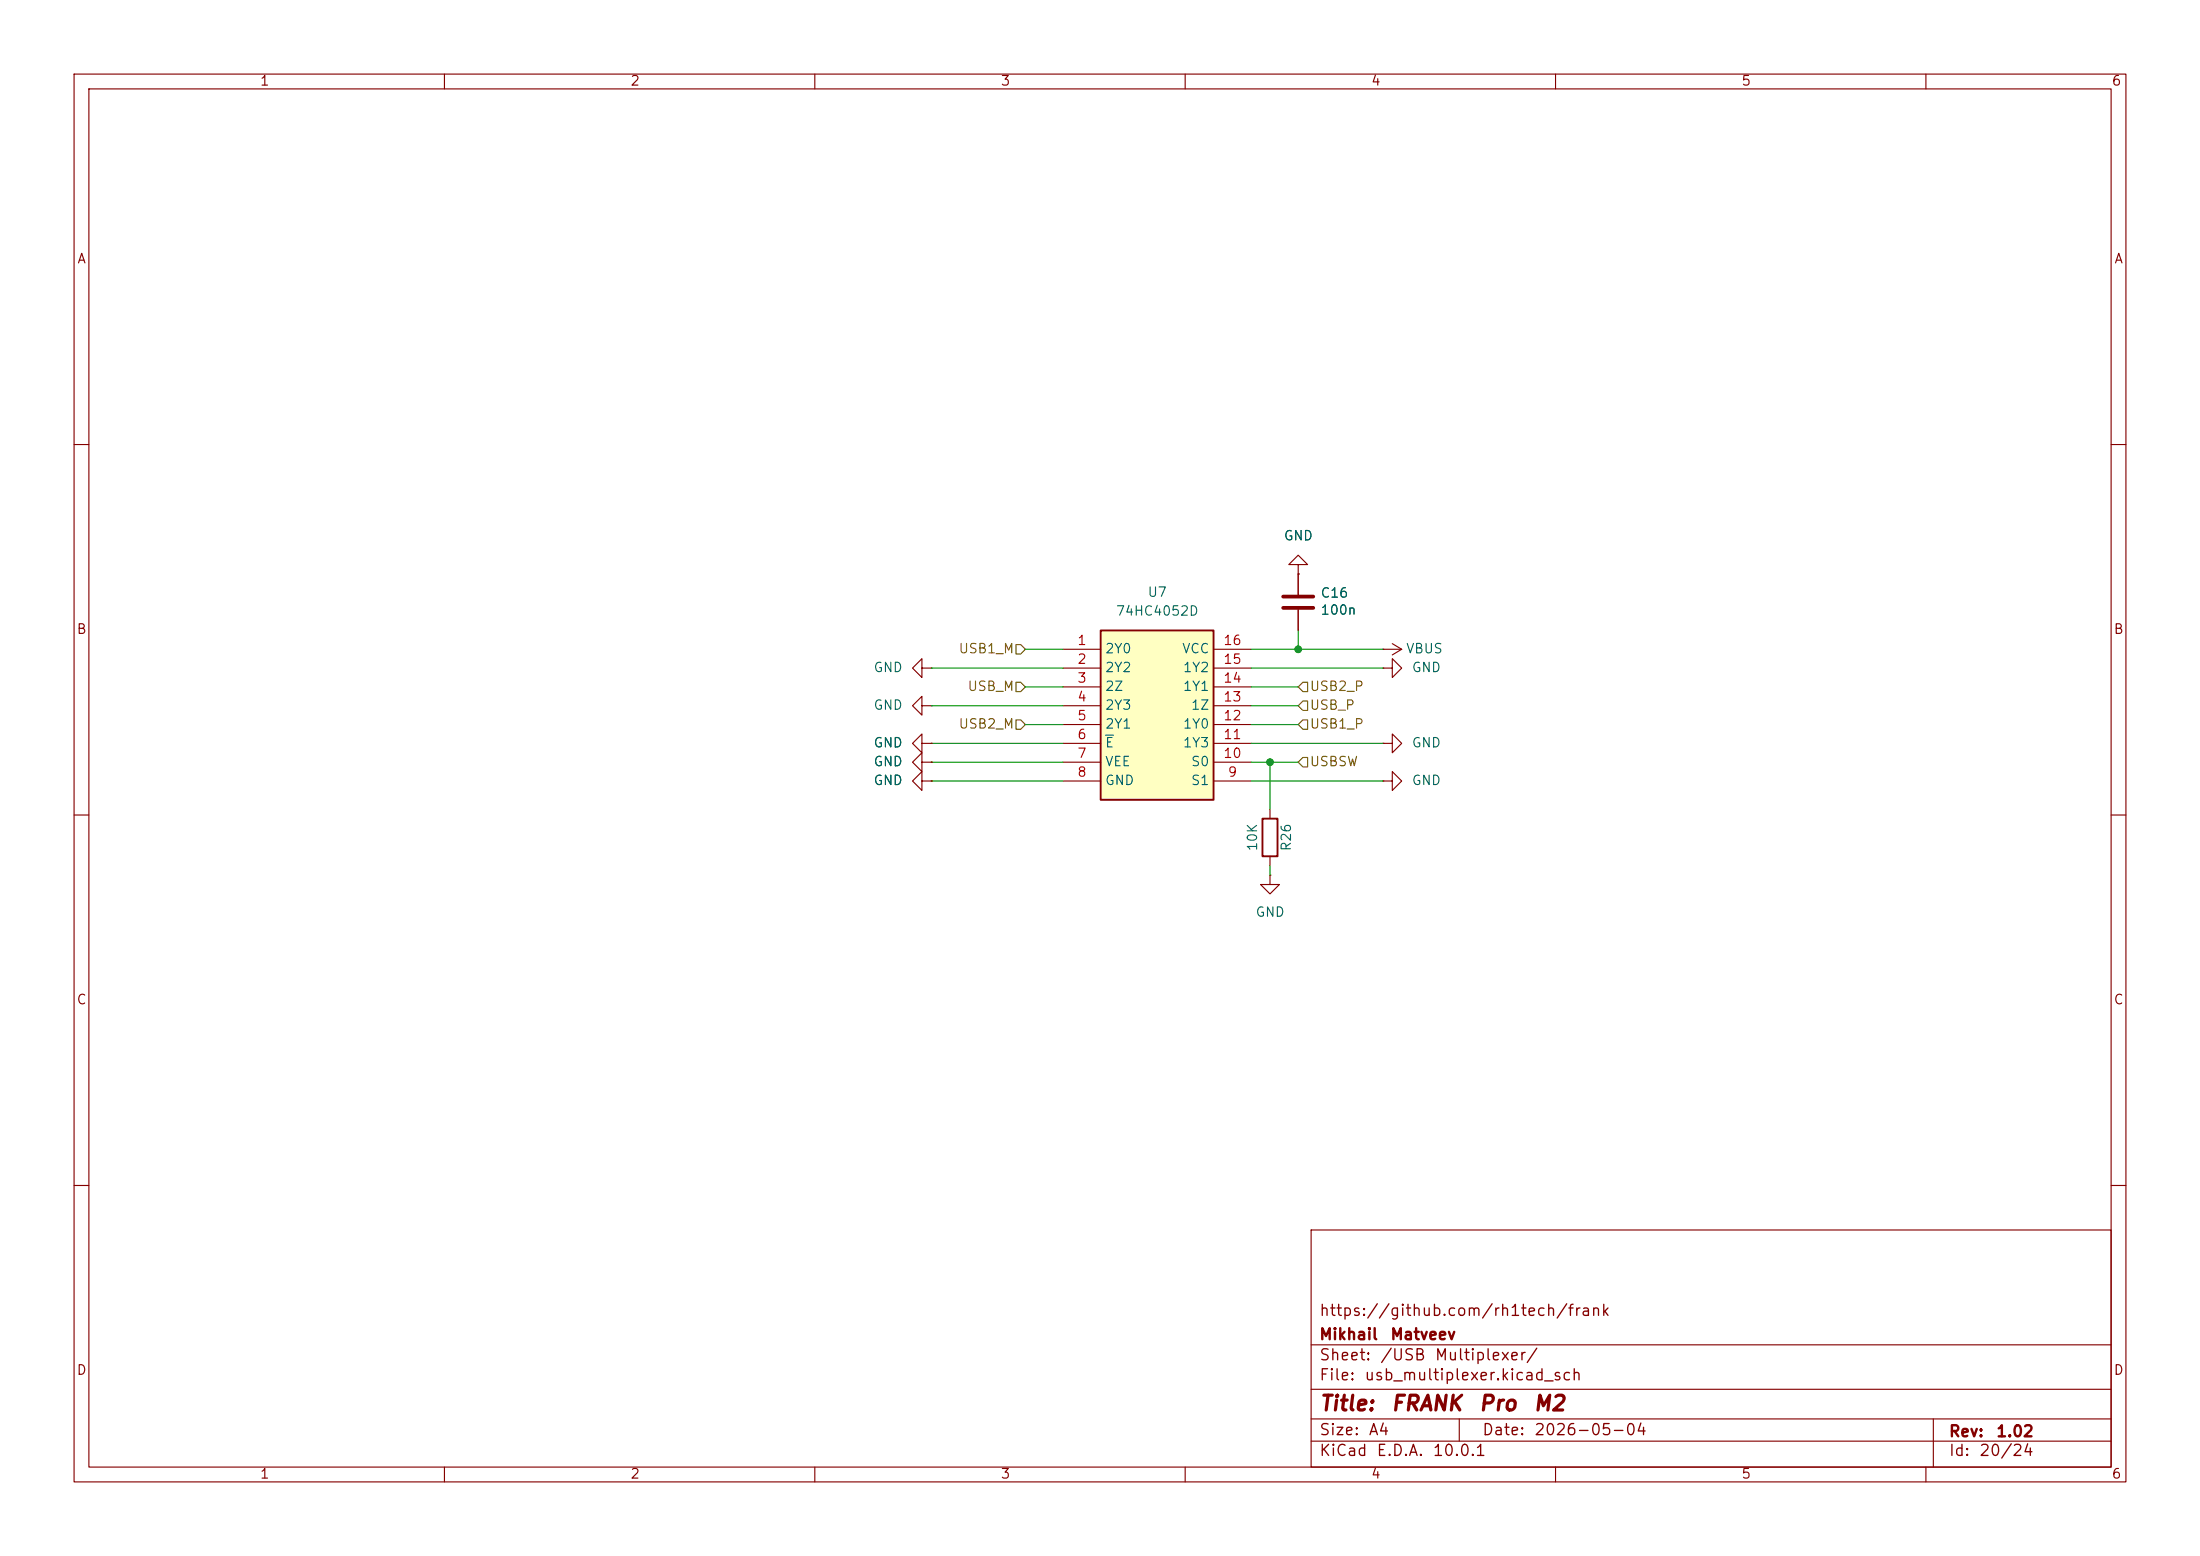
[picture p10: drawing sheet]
<svg xmlns="http://www.w3.org/2000/svg" width="297mm" height="210mm" viewBox="0 0 297 210" stroke-linecap="round" stroke-linejoin="round" font-family="sans-serif">
<g fill="none" stroke="#840000" stroke-width=".15">
<path d="M10 10h277v190h-277zM12 12h273v186h-273zM60 10v2M110 10v2M160 10v2M210 10v2M260 10v2M10 60h2M285 60h2M124.5 90.2v-1.3l-1.3 1.3 1.3 1.2v-1.2h1.2M125.7 90.2h.1M10 110h2"/>
<path d="M124.5 102.9v-1.3l-1.3 1.3 1.3 1.2v-1.2h1.2M124.5 105.4v-1.3l-1.3 1.3 1.3 1.3v-1.3h1.2M125.7 102.9h.1M125.7 105.4h.1M171.4 118.1v1.3h1.3l-1.3 1.3-1.2-1.3h1.2M171.4 118.1h.1M171.4 109.2v1.3M171.4 115.6v1.2M186.7 100.3h1.3v-1.2l1.2 1.2-1.2 1.3v-1.3M186.7 100.3h.1M186.7 105.4h1.3v-1.3l1.2 1.3-1.2 1.3v-1.3M186.7 105.4h.1"/>
<path d="M285 110h2M10 160h2M177 166h108v32h-108zM285 160h2M60 198v2M110 198v2M160 198v2M177 194.5h108M177 191.5h108M177 187.5h108M177 181.5h108M197 191.5v3"/>
<path d="M210 198v2M260 198v2M261 191.5v6.5"/>
</g>
<path d="M170.4 110.5h2.1v5.1h-2.1z" fill="none" stroke="#840000" stroke-width=".25"/>
<path d="M148.6 85.1h15.2v22.9h-15.2z" fill="#ffffc2"/>
<path d="M148.6 85.1h15.2v22.9h-15.2z" fill="none" stroke="#840000" stroke-width=".25"/>
<g fill="none" stroke="#840000" stroke-width=".15">
<path d="M175.3 76.2h1.2l-1.2-1.3-1.3 1.3h1.3v1.3M175.3 77.5h.1M175.3 77.5v2.8M124.5 95.3v-1.3l-1.3 1.3 1.3 1.2v-1.2h1.2M125.7 95.3h.1M143.5 87.6h5.1M143.5 90.2h5.1M143.5 92.7h5.1M143.5 95.3h5.1M143.5 97.8h5.1M163.8 87.6h5.1M163.8 90.2h5.1"/>
<path d="M163.8 92.7h5.1M163.8 95.3h5.1M163.8 97.8h5.1M175.3 82.3v2.8M186.7 90.2h1.3v-1.3l1.2 1.3-1.2 1.2v-1.2M186.7 90.2h.1M186.7 87.6h.1M186.7 87.6h2.5M188 86.9l1.2 .7M189.2 87.6l-1.2 .8M124.5 100.3v-1.2l-1.3 1.2 1.3 1.3v-1.3h1.2M125.7 100.3h.1"/>
<path d="M125.7 105.4h.1M125.7 102.9h.1M143.5 100.3h5.1M143.5 102.9h5.1M143.5 105.4h5.1M163.8 100.3h5.1M163.8 102.9h5.1M163.8 105.4h5.1"/>
</g>
<path d="M149.2 99.2h1.1" fill="none" stroke="#006464" stroke-width=".15"/>
<path d="M173.2 80.5h4.1M173.2 82h4.1" fill="none" stroke="#840000" stroke-width=".51"/>
<path d="M137.2 92.1h.6l.6 .6-.6 .6h-.6zM137.2 87h.6l.6 .6-.6 .7h-.6zM137.2 97.2h.6l.6 .6-.6 .6h-.6zM175.3 95.3l.6-.7h.6v1.3h-.6zM175.9 92.1h.6v1.2h-.6l-.6-.6zM175.9 97.2h.6v1.2h-.6l-.6-.6zM175.3 102.9l.6-.7h.6v1.3h-.6z" fill="none" stroke="#725600" stroke-width=".15"/>
<g fill="none" stroke="#009600" stroke-width=".15">
<path d="M125.7 95.3h17.8M125.7 90.2h17.8M138.4 87.6h5.1M138.4 97.8h5.1M138.4 92.7h5.1M168.9 95.3h6.4M168.9 90.2h17.8M168.9 87.6h17.8M168.9 97.8h6.4M168.9 92.7h6.4M175.3 85.1v2.5M125.7 105.4h17.8"/>
<path d="M125.7 100.3h17.8M125.7 102.9h17.8M168.9 105.4h17.8M168.9 100.3h17.8M168.9 102.9h6.4M171.4 102.9v6.3M171.4 116.8v1.3"/>
</g>
<g fill="#009600" stroke="#009600" stroke-width=".14">
<circle cx="175.3" cy="87.6" r=".46"/>
<circle cx="171.4" cy="102.9" r=".46"/>
</g>
<g font-size="2" fill="#840000">
<text x="178" y="190.9">Title:</text>
<text x="187.7" y="190.9">FRANK</text>
<text x="199.5" y="190.9">Pro</text>
<text x="206.9" y="190.9">M2</text>
</g>
<g font-size="1.5" fill="#840000">
<text x="178" y="178">https://github.com/rh1tech/frank</text>
<text x="178" y="184">Sheet:</text>
<text x="178" y="181.2">Mikhail</text>
<text x="186.2" y="184">/USB</text>
<text x="187.6" y="181.2">Matveev</text>
<text x="193.6" y="184">Multiplexer/</text>
<text x="178" y="186.7">File:</text>
<text x="184.1" y="186.7">usb_multiplexer.kicad_sch</text>
<text x="178" y="196.9">KiCad</text>
<text x="178" y="194.1">Size:</text>
<text x="184.7" y="194.1">A4</text>
<text x="185.7" y="196.9">E.D.A.</text>
<text x="193.3" y="196.9">10.0.1</text>
<text x="200" y="194.1">Date:</text>
<text x="207" y="194.1">2026-05-04</text>
<text x="263" y="194.3">Rev:</text>
<text x="263" y="196.9">Id:</text>
<text x="267.1" y="196.9">20/24</text>
<text x="269.4" y="194.3">1.02</text>
</g>
<g font-size="1.3" fill="#840000">
<text x="35" y="11.9">1</text>
<text x="85" y="11.9">2</text>
<text x="135" y="11.9">3</text>
<text x="185" y="11.9">4</text>
<text x="235" y="11.9">5</text>
<text x="285" y="11.9">6</text>
<text x="10.3" y="35.9">A</text>
<text x="285.3" y="35.9">A</text>
<text x="10.3" y="85.9">B</text>
<text x="285.3" y="85.9">B</text>
<text x="10.3" y="135.9">C</text>
<text x="285.3" y="135.9">C</text>
<text x="10.3" y="185.9">D</text>
<text x="285.3" y="185.9">D</text>
<text x="35" y="199.9">1</text>
<text x="85" y="199.9">2</text>
<text x="135" y="199.9">3</text>
<text x="185" y="199.9">4</text>
<text x="235" y="199.9">5</text>
<text x="285" y="199.9">6</text>
</g>
<g font-size="1.3" fill="#006464">
<text x="173.2" y="73.3">GND</text>
<text x="150.5" y="83.4">74HC4052D</text>
<text x="154.8" y="80.9">U7</text>
<text x="178.2" y="83.3">100n</text>
<text x="178.2" y="81">C16</text>
<text x="149.1" y="88.5">2Y0</text>
<text x="159.5" y="88.5">VCC</text>
<text x="189.7" y="88.5">VBUS</text>
<text x="117.8" y="91">GND</text>
<text x="149.1" y="91">2Y2</text>
<text x="149.1" y="93.6">2Z</text>
<text x="159.6" y="93.6">1Y1</text>
<text x="159.6" y="91">1Y2</text>
<text x="190.5" y="91">GND</text>
<text x="117.8" y="96.1">GND</text>
<text x="117.8" y="101.2">GND</text>
<text x="149.1" y="96.1">2Y3</text>
<text x="149.1" y="98.7">2Y1</text>
<text x="149.1" y="101.2">E</text>
<text x="159.6" y="101.2">1Y3</text>
<text x="159.6" y="98.7">1Y0</text>
<text x="160.7" y="96.1">1Z</text>
<text x="190.5" y="101.2">GND</text>
<text x="117.8" y="103.7">GND</text>
<text x="117.8" y="106.3">GND</text>
<text x="149.1" y="103.7">VEE</text>
<text x="149.1" y="106.3">GND</text>
<text x="160.7" y="106.3">S1</text>
<text x="160.7" y="103.7">S0</text>
<text x="190.5" y="106.3">GND</text>
<text x="170" y="115" transform="rotate(-90 170 115)">10K</text>
<text x="174.6" y="115" transform="rotate(-90 174.6 115)">R26</text>
<text x="169.4" y="124.1">GND</text>
</g>
<g font-size="1.3" fill="#725600">
<text x="129.3" y="88.5">USB1_M</text>
<text x="130.5" y="93.6">USB_M</text>
<text x="176.7" y="93.6">USB2_P</text>
<text x="129.3" y="98.7">USB2_M</text>
<text x="176.7" y="96.1">USB_P</text>
<text x="176.7" y="98.7">USB1_P</text>
<text x="176.7" y="103.7">USBSW</text>
</g>
<g font-size="1.3" fill="#a90000">
<text x="145.3" y="87.4">1</text>
<text x="145.3" y="89.9">2</text>
<text x="165.1" y="89.9">15</text>
<text x="165.1" y="87.4">16</text>
<text x="145.3" y="92.5">3</text>
<text x="145.3" y="95">4</text>
<text x="165.1" y="95">13</text>
<text x="165.1" y="92.5">14</text>
<text x="145.3" y="97.5">5</text>
<text x="145.3" y="100.1">6</text>
<text x="165.1" y="100.1">11</text>
<text x="165.1" y="97.5">12</text>
<text x="145.3" y="102.6">7</text>
<text x="145.3" y="105.2">8</text>
<text x="165.1" y="102.6">10</text>
<text x="165.7" y="105.2">9</text>
</g>
</svg>
